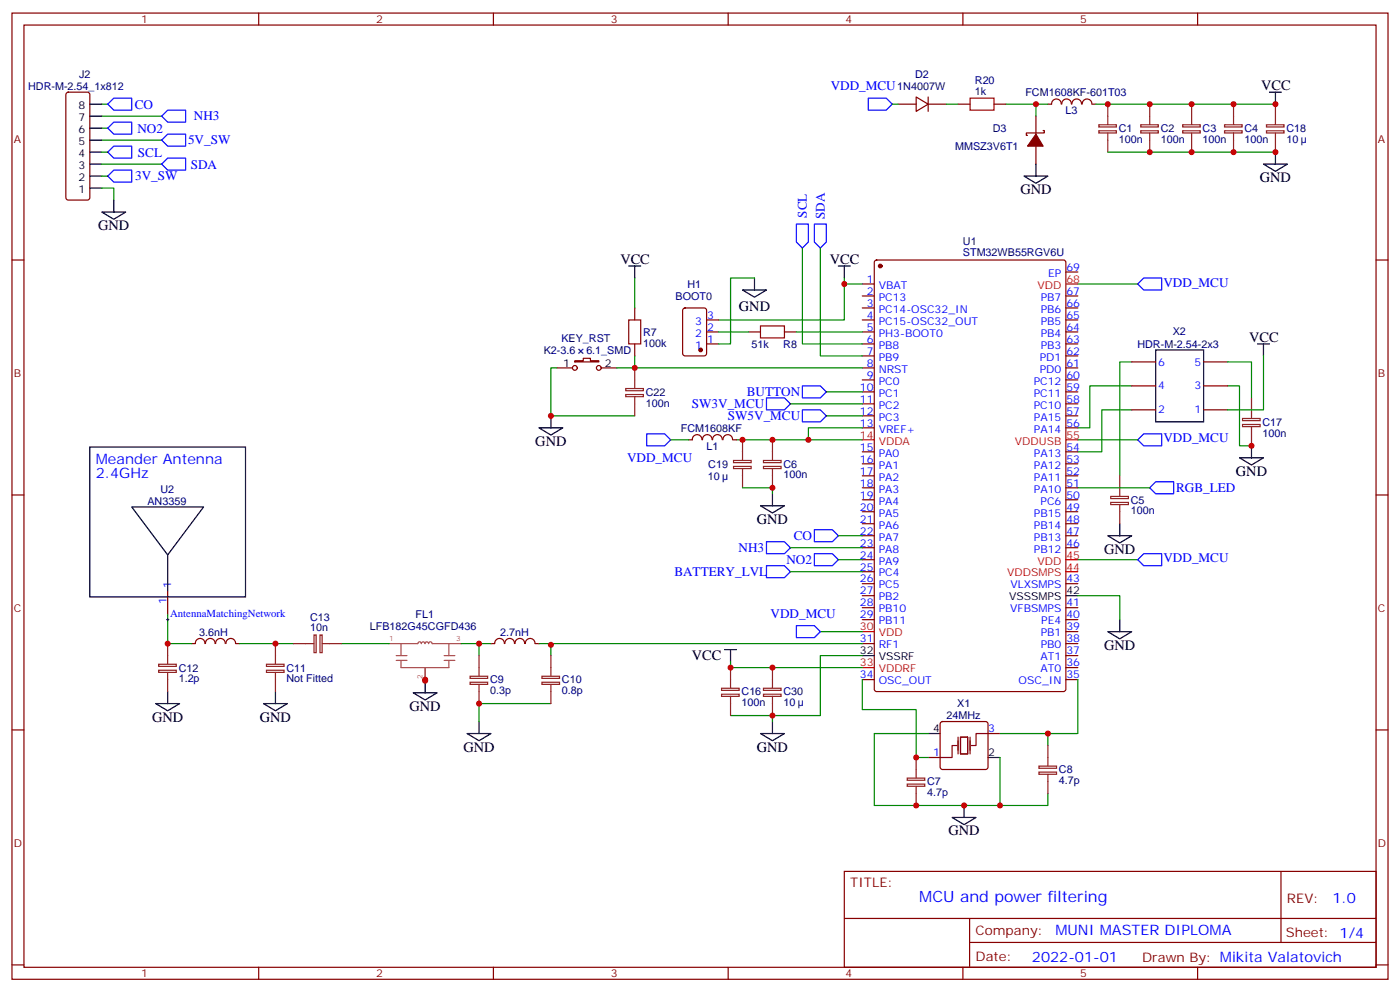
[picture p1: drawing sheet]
# Altium schematic sheet MCU.schdoc
size 308 x 181 mm

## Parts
C1  100n  [C0603]
C2  100n  [C0603]
C3  100n  [C0603]
C4  100n  [C0603]
C5  100n  [C0603]
C6  100n  [C0603]
C7  4.7p  [C0603]
C8  4.7p  [C0603]
C9  0.3p  [C0603]
C10  0.8p  [C0603]
C11  Not Fitted  [C0603]
C12  1.2p  [C0603]
C13  10n  [C0603]
C16  100n  [C0603]
C17  100n  [C0603]
C18  10µ  [C0603]
C19  10µ  [C0603]
C22  100n  [C0603]
C30  10µ  [C0603]
D2  1N4007W  [SOD-123_L2.8-W1.8-LS3.7-RD]
D3  MMSZ3V6T1  [SOD-523_L1.2-W0.8-LS1.6-RD]
FL1  LFB182G45CGFD436  [FIL_LFB182G45CGFD436]
H1  BOOT0  [HDR-TH_03P-P2.54-V-M]
J2  HDR-M-2.54_1x812  [HDR-M-2.54_1X8]
KEY_RST  K2-3.6×6.1_SMD  [KEY-SMD_2P-L6.2-W3.6-LS8.0]
L  3.6nH  [L0402]
L1  FCM1608KF  [L0603]
L3  FCM1608KF-601T03  [L0603]
NO  2.7nH  [L0402]
R7  100k  [R0603]
R8  51k  [R0603]
R20  1k  [R0603]
U1  STM32WB55RGV6U  [VFQFPN-68_L8.0-W8.0-P0.40-TL-EP6.4]
U2  AN3359  [AN3359]
X1  24MHz  [CRYSTAL-SMD_4P-L3.2-W2.5-BL]
X2  HDR-M-2.54-2x3  [HDR-M-2.54-2X3-FP]

## Ports
3V_SW (in), 5V_SW (in), BATTERY_LVL (in), BUTTON (in), CO (in), NH3 (in), NO2 (in), RGB_LED (in), SCL (in), SDA (in), SW3V_MCU (in), SW5V_MCU (in), VDD_MCU (in)

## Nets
GND: C1.1 C2.1 C3.1 C4.1 C5.1 C6.1 C7.1 C8.1 C9.1 C10.1 C11.1 C12.1 C16.1 C17.1 C18.1 C19.1 C22.1 C30.1 D3.2(A) FL1.2(GND) FL1.2_1(GND) H1.1 J2.1 KEY_RST.1 U1.32(VSSRF) U1.42(VSSSMPS) X1.2(GND) X1.4(GND) X2.3
VCC: C1.2 C2.2 C3.2 C4.2 C16.2 C18.2 C30.2 H1.3 L3.2 R7.1 U1.1(VBAT) U1.33(VDDRF) X2.1
3V_SW: J2.2 ; port 3V_SW
5V_SW: J2.5 ; port 5V_SW
AntennaMatchingNetwork: C12.2 L.1 U2.1
BATTERY_LVL: U1.25(PC4) ; port BATTERY_LVL
BUTTON: U1.10(PC1) ; port BUTTON
CO: J2.8 U1.22(PA7) ; port CO
NH3: J2.7 U1.23(PA8) ; port NH3
NO2: J2.6 U1.24(PA9) ; port NO2
RGB_LED: U1.51(PA10) ; port RGB_LED
SCL: J2.4 U1.6(PB8) ; port SCL
SDA: J2.3 U1.7(PB9) ; port SDA
SW3V_MCU: U1.11(PC2) ; port SW3V_MCU
SW5V_MCU: U1.12(PC3) ; port SW5V_MCU
VDD_MCU: D2.2 L1.1 U1.30(VDD) U1.45(VDD) U1.55(VDDUSB) U1.68(VDD) ; port VDD_MCU
NetC5_2: C5.2 X2.6
NetC6_2: C6.2 C19.2 L1.2 U1.13(VREF+) U1.14(VDDA)
NetC7_2: C7.2 U1.34(OSC_OUT) X1.1(OSC1)
NetC8_2: C8.2 U1.35(OSC_IN) X1.3(OSC2)
NetC9_2: C9.2 FL1.3(OUT) NO.1
NetC10_2: C10.2 NO.2 U1.31(RF1)
NetC11_2: C11.2 C13.2 L.2
NetC13_1: C13.1 FL1.1(IN)
NetC17_2: C17.2 X2.5
NetC22_2: C22.2 KEY_RST.2 R7.2 U1.8(NRST)
NetD2_1: D2.1 R20.1
NetD3_1: D3.1(K) L3.1 R20.2
NetH1_2: H1.2 R8.1
NetR8_2: R8.2 U1.5(PH3-BOOT0)
NetU1_54: U1.54(PA13) X2.2
NetU1_56: U1.56(PA14) X2.4

Not connected (* = marked no-connect by the designer): U1 2(PC13) 3(PC14-OSC32_IN) 4(PC15-OSC32_OUT) 9(PC0) 15(PA0) 16(PA1) 17(PA2) 18(PA3) 19(PA4) 20(PA5) 21(PA6) 26(PC5) 27(PB2) 28(PB10) 29(PB11) 36(AT0) 37(AT1) 38(PB0) 39(PB1) 40(PE4) 41(VFBSMPS) 43(VLXSMPS) 44(VDDSMPS) 46(PB12) 47(PB13) 48(PB14) 49(PB15) 50(PC6) 52(PA11) 53(PA12) 57(PA15) 58(PC10) 59(PC11) 60(PC12) 61(PD0) 62(PD1) 63(PB3) 64(PB4) 65(PB5) 66(PB6) 67(PB7) 69(EP)

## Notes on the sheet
- (near U2) Meander Antenna
  2.4GHz
